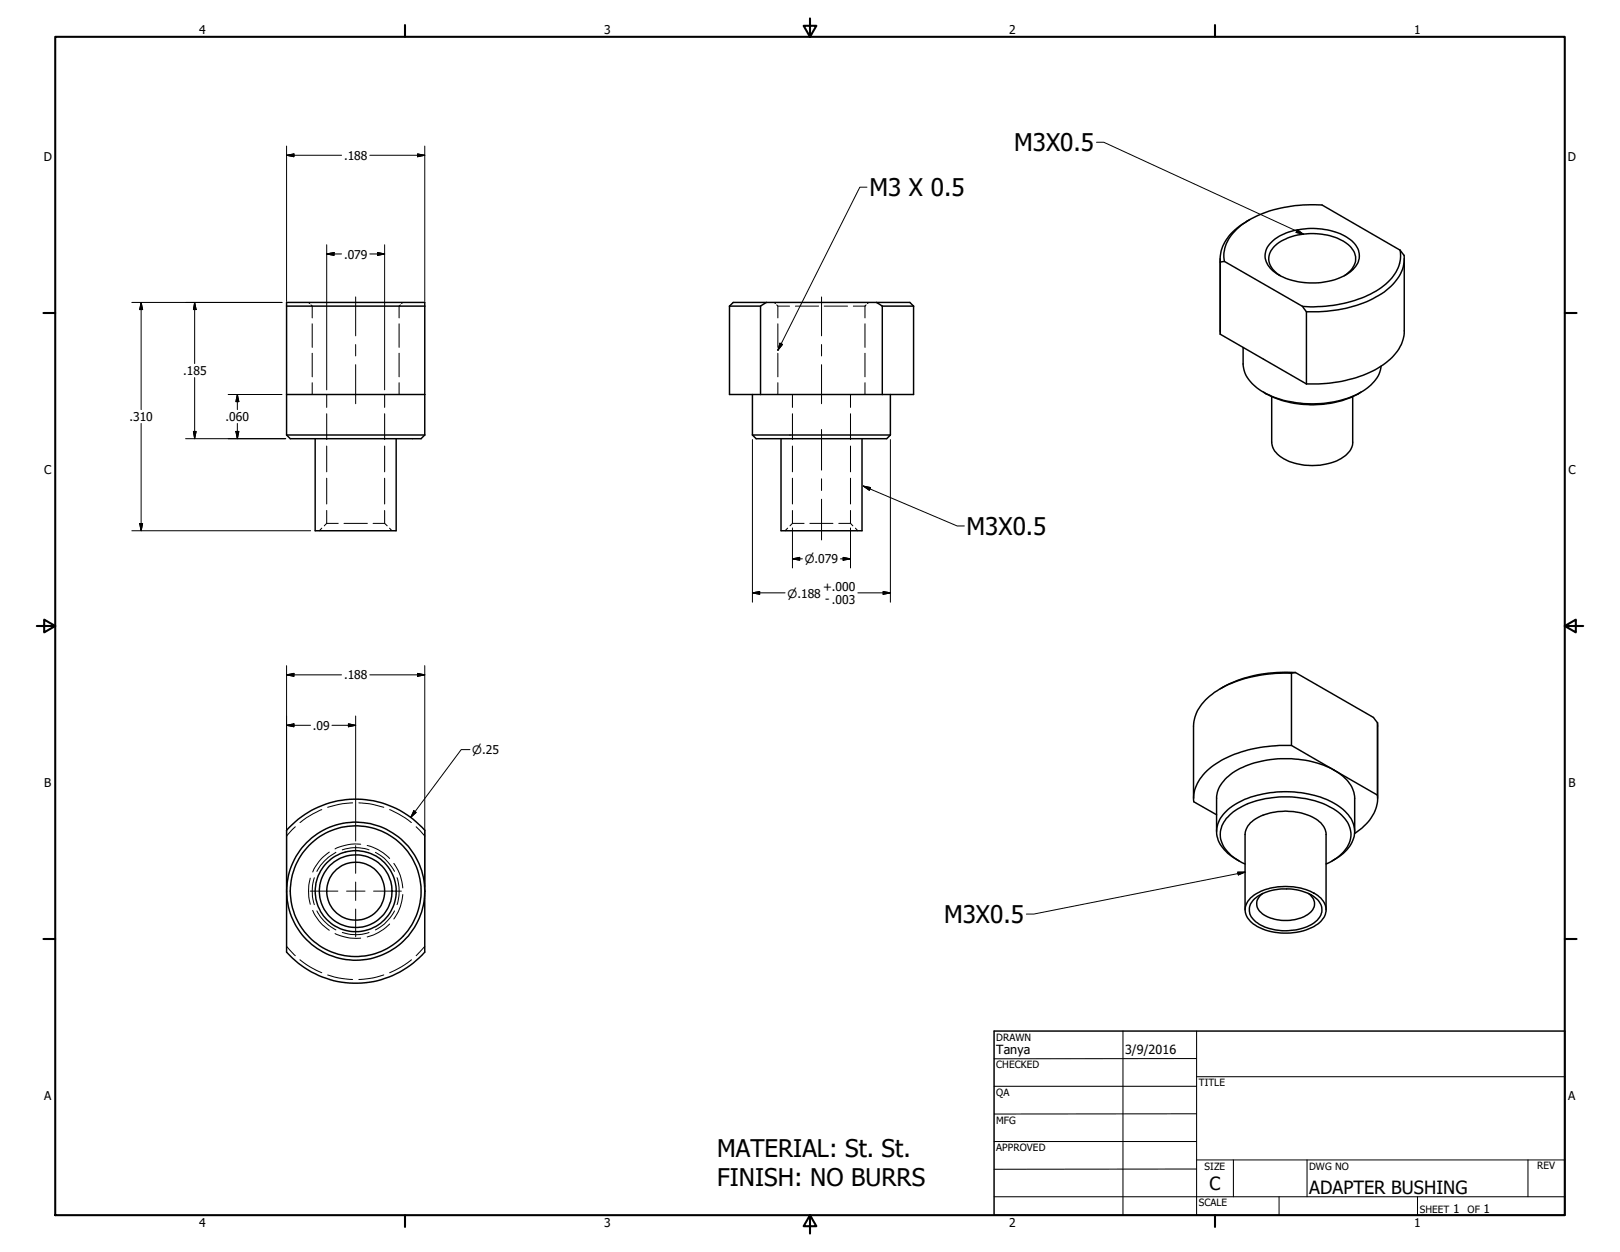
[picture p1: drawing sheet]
<svg xmlns="http://www.w3.org/2000/svg" width="279mm" height="216mm" viewBox="0 0 279 216" stroke-linecap="round" stroke-linejoin="round" font-family="sans-serif">
<g fill="none" stroke="#000" stroke-width=".25">
<path d="M215.5 37.9a9.2 9.2 0 0 0-4.9 5.4l-.1 1.9 .7-.1M49.4 52.8h23.9M73.3 52.8v-.6h-23.9v15.8M73.3 52.8v22.2M125.8 52.8h5.4M125.8 52.8v15.2h5.4M131.2 52.8v15.2M132.2 52.2l-1 .6M132.2 52.2h19M132.2 52.2h-5.8l-.6 .6M151.2 52.2l1 .6M151.2 52.2h5.7l.7 .6"/>
<path d="M152.2 52.8h5.4M152.2 52.8v15.2M157.6 52.8v15.2h-5.4M210.4 57.1l.1 .5M210.4 44.6l.1 13M210.5 57.6l14.8 8.6M211.2 45.1l13.4 7.7M214.4 59.9v2.9a6.1 6.1 0 0 0 3.6 4.9 18.6 18.6 0 0 0 17-.2 6.1 6.1 0 0 0 3.2-4.4M219.2 41.9a10 10 0 0 1 7.3-2.5 9.8 9.8 0 0 1 7.2 2.7 3.1 3.1 0 0 1-.6 4.6 12.1 12.1 0 0 1-10.1 1.7 6.2 6.2 0 0 1-4.7-3.5 3.1 3.1 0 0 1 .9-3zM220.8 47.5a3.3 3.3 0 0 1-1.8-3.8 5.6 5.6 0 0 1 3.9-2.9 11.2 11.2 0 0 1 9.7 1.4 2.95 2.95 0 0 1-.2 4.9l-.5 .4M224.6 52.8l.7 1M225.3 53.8v12.4"/>
<path d="M241.5 43.1l.7 .9a6.8 6.8 0 0 1-3.1 6 21.8 21.8 0 0 1-13.8 3.8M241.5 43.1l-13.5-7.8a21.6 21.6 0 0 0-14 3.6 6.5 6.5 0 0 0-2.8 6.2M241.5 43.1a6.6 6.6 0 0 1-3.3 6.5 21.7 21.7 0 0 1-13.6 3.2M242.2 44.6v12.5a7.3 7.3 0 0 1-3.6 5.8 22.9 22.9 0 0 1-13.3 3.3M49.4 68v7M49.4 75h23.9M49.4 68h23.9M49.4 75l.7 .6h22.5l.7-.6M54.4 75.6v15.9h13.9v-15.9M129.8 68v7M129.8 75h23.8M129.8 75l.6 .6h22.5l.7-.6"/>
<path d="M131.2 68h21M134.7 75.6v15.9h14v-15.9M153.6 68v7M217.9 67.6a17.6 17.6 0 0 0 15.1 .9l1.7-.9M219.3 68.4v7.8a4 4 0 0 0 2.8 3.3 10.9 10.9 0 0 0 9.5-.6 3.2 3.2 0 0 0 1.7-2.7v-7.8M222.7 116.1a22.7 22.7 0 0 0-13.3 3.3 7.5 7.5 0 0 0-3.6 5.8v12.5M222.7 116.1v12.4M223.4 116l13.5 7.7 .7 .9M223.4 116a22.6 22.6 0 0 0-12.9 2.8M223.4 116l-.7 .1M222.7 128.5a22 22 0 0 0-13.8 3.7 6.9 6.9 0 0 0-3 6.1l3.9 2.2M222.7 128.5l14.9 8.6a6.8 6.8 0 0 1-3.1 6l-.9 .6"/>
<path d="M237.6 124.6v.6M237.6 124.6v13.1M49.9 142.7a15.9 15.9 0 0 1 23.4 .5v21a15.9 15.9 0 0 1-23.9 0v-21zM209.8 143.4v-5.7a5.7 5.7 0 0 1 2.8-4.5 18.4 18.4 0 0 1 17.9-.1 5.9 5.9 0 0 1 3.1 4.6v5.7M213.7 148.5a6.8 6.8 0 0 1-3.9-4.6 5.2 5.2 0 0 1 2.7-4.9 16.9 16.9 0 0 1 10.1-2.5 14.3 14.3 0 0 1 9.7 3.7 4.4 4.4 0 0 1-.3 6.6l-1 .9-1.3 .8M214.7 149a6.6 6.6 0 0 1-4.2-4.6 5.2 5.2 0 0 1 3-4.9 17.5 17.5 0 0 1 16.5 0 5.5 5.5 0 0 1 3 4.6 6.1 6.1 0 0 1-3.8 4.7l-.5 .2M214.7 156.9v-13a4 4 0 0 1 2.8-3.2 10.4 10.4 0 0 1 10.3 1.2 3 3 0 0 1 .9 2v13M215.7 154.9a10.1 10.1 0 0 1 9.1-1.6 4.9 4.9 0 0 1 3.8 3.1 3.2 3.2 0 0 1-1.9 3.3 10.6 10.6 0 0 1-10.8-.6 2.72 2.72 0 0 1-.2-4.2zM216.4 155a9.3 9.3 0 0 1 10.6-.1 2.48 2.48 0 0 1-.3 4.2 9.4 9.4 0 0 1-10.1-.1 2.47 2.47 0 0 1-.2-4zM217.8 154.1a2.07 2.07 0 0 0-1.1 1.9 2.07 2.07 0 0 0 1.3 1.8 7.4 7.4 0 0 0 7.9-.4 1.98 1.98 0 0 0-.2-3.3M171.4 177.8h98.5v31.7h-98.5z"/>
<circle cx="61.3" cy="153.7" r="11.3"/>
<circle cx="61.3" cy="153.7" r="7"/>
<circle cx="61.3" cy="153.7" r="6.3"/>
<circle cx="61.3" cy="153.7" r="5"/>
<circle cx="61.4" cy="153.7" r="11.9"/>
</g>
<g fill="none" stroke="#000" stroke-width=".18">
<path d="M53.2 52.2l.2 .1M53.6 52.6l.2 .2v2M53.8 55.8v4.1M68.8 55.8v4.1M69.1 52.6l-.3 .2v2M69.5 52.2l-.2 .1M133.5 52.2l.3 .1M134 52.6a1.15 1.15 0 0 0 1.1 .2h1.1M134.2 52.8v2M134.2 55.8v4.1M137.2 52.8h4M142.2 52.8h4"/>
<path d="M147.2 52.8h2M149.2 52.8v2M149.2 55.8v4.1M149.4 52.6l-.2 .2M149.8 52.2l-.2 .1M53.8 60.9v4.1M53.8 66v2M56.3 68v2.3M56.3 71.4v4.4M56.3 76.9v4.5M66.3 68v2.3M66.3 71.4v4.4"/>
<path d="M66.3 76.9v4.5M68.8 60.9v4.1M68.8 66v2M134.2 60.9v4.1M134.2 66v2M136.7 68v2.3M136.7 71.4v4.4M136.7 76.9v4.5M146.7 68v2.3M146.7 71.4v4.4M146.7 76.9v4.5M149.2 60.9v4.1"/>
<path d="M149.2 66v2M55.5 91.1l-.4 .4M56.3 90.3h2M56.3 90.3l-.4 .4M56.3 82.5v4.4M56.3 88v2.3M59.3 90.3h4.1M64.3 90.3h2l.5 .4M66.3 82.5v4.4M66.3 88v2.3M67.2 91.1l.4 .4M135.8 91.1l-.4 .4"/>
<path d="M136.7 90.3h2M136.7 90.3l-.5 .4M136.7 82.5v4.4M136.7 88v2.3M139.7 90.3h4M144.7 90.3h2l.4 .4M146.7 82.5v4.4M146.7 88v2.3M147.5 91.1l.5 .4M55.5 139.6a16.8 16.8 0 0 0-3.8 2.2M60.8 138.5l-1.8 .1-2.5 .6M61.9 138.5l1.8 .1 2.5 .6"/>
<path d="M67.2 139.6a17.3 17.3 0 0 1 3.8 2.2M50.9 142.6l-1.5 1.6M53.5 151.4a8.7 8.7 0 0 0 0 4.5M53.9 157a7.7 7.7 0 0 0 2.9 3.4M54.2 151.4a7.6 7.6 0 0 0 0 4.6M54.7 157.1a7.6 7.6 0 0 0 3.2 3.3M56.8 146.9a7.7 7.7 0 0 0-2.9 3.5M57.9 147a8.2 8.2 0 0 0-3.2 3.3M59 146.6a7 7 0 0 1 4.6 0M62.2 145.6a8.2 8.2 0 0 0-4.4 .8M63.3 145.8a8 8 0 0 1 3.9 2.2M64.7 147a8 8 0 0 1 3.3 3.3"/>
<path d="M67.2 159.3a8.2 8.2 0 0 1-3.9 2.3M67.9 148.9a7.9 7.9 0 0 1 1.6 4.2M68 157.1a7.7 7.7 0 0 1-3.3 3.3M68.5 151.4a7.6 7.6 0 0 1 0 4.6M69.5 154.3a7.9 7.9 0 0 1-1.6 4.2M71.8 142.6l1.5 1.6M49.4 163.2l1.5 1.6M51.7 165.5a14.2 14.2 0 0 0 3.8 2.2M56.5 168.1l1.9 .5 2.4 .3M57.8 161a8.4 8.4 0 0 0 4.4 .8M59 160.8a7.4 7.4 0 0 0 4.6 0M66.2 168.1l-1.9 .5-2.4 .3"/>
<path d="M71 165.5a14.5 14.5 0 0 1-3.8 2.2M73.3 163.2l-1.5 1.6M193.7 177.8v31.7M206.4 177.8v31.7M171.4 187.3h35M171.4 196.8h35M206.4 185.7h63.5M206.4 182.5l-35 .1M206.4 192.1h-35M171.4 206.4h98.5M206.4 201.6h-35M206.4 200h63.5"/>
<path d="M212.7 200v6.4M220.6 206.4v3.1M225.4 200v6.4M244.5 206.4v3.1M263.5 200v6.4"/>
</g>
<g fill="none" stroke="#000" stroke-width=".36">
<path d="M9.5 6.3h260.4v203.2h-260.4zM69.8 4.3v2M139.7 3.2v3.1l-1.1-1.9h2.2l-1.1 1.9M209.5 4.3v2M7.5 54h2M269.9 54h2M6.3 107.9h3.2l-1.9-1.1v2.3l1.9-1.2M269.9 107.9l1.9 1.2v-2.3l-1.9 1.1h3.1M7.5 161.9h2M269.9 161.9h2M69.8 209.5v2.1M139.7 209.5l1.1 2h-2.2l1.1-2v3.2"/>
<path d="M209.5 209.5v2.1"/>
</g>
<g fill="none" stroke="#000" stroke-width=".17">
<path d="M49.4 26.8l1.3-.3v.5zM49.4 26.8h9.5M49.4 25.2v26.8M63.8 26.8h9.5M72 26.5l1.3 .3-1.3 .2zM73.3 25.2v26.8M149.5 32.3h-1.2l-14.1 28.1M189.1 24.5h1.3l34.4 15.9M223.8 39.6l1 .8-1.3-.3zM22.7 52.2h25.9M24.3 52.2v18.4M24.3 52.2l.3 1.2h-.5z"/>
<path d="M33.6 52.2l.2 1.2h-.4zM33.6 52.2v10.5M56.3 42.2v25M56.3 43.8l1.3-.3v.5zM56.3 43.8h2.6M61.3 51.2v6.7M61.3 59.4v2M63.8 43.8h2.5M65.1 43.5l1.2 .3-1.2 .2zM66.3 42.2v25M134.5 59.2l.5 .2-.8 1zM141.7 51.2v6.7"/>
<path d="M141.7 59.4v2M24.3 73v18.5M32 75.6h17.3M33.4 74.4h.4l-.2 1.2zM33.6 65.1v10.5M39.3 68h9.3M40.7 74.4h.5l-.3 1.2zM40.9 68v2.6M40.9 73v2.6M40.9 68l.3 1.3h-.5zM61.3 62.9v6.7M129.8 75.8v28"/>
<path d="M141.7 62.9v6.7M141.7 74.1v7M153.6 75.8v28M22.7 91.5h30.9M24.1 90.3h.5l-.3 1.2zM136.7 96.4l1.2-.3v.5zM136.7 96.4h1.7M136.7 91v6.9M141.7 82.6v2M141.7 86.1v7M144.9 96.4h1.8M145.4 96.1l1.3 .3-1.3 .2z"/>
<path d="M146.7 91v6.9M148.9 83.8l1.2 .3-.2 .5zM148.9 83.8l16.2 6.9h1.2M49.4 116.4l1.3-.3v.5zM49.4 116.4h9.5M49.4 114.8v38.1M63.8 116.4h9.5M72 116.1l1.3 .3-1.3 .2zM73.3 114.8v38.1M129.8 102.2l1.2-.2v.5zM129.8 102.2h5.6M152.3 102l1.3 .2-1.3 .3z"/>
<path d="M153.6 102.2h-5.6M49.4 125.1l1.3-.3v.5zM49.4 125.1h4.2M57.3 125.1h4M60.1 124.8l1.2 .3-1.2 .2zM61.3 123.5v21.5M71.4 139.8l.4 .3-1 .8zM81 129.3h-1.5l-8.7 11.6M53.5 153.7h4.8M59.8 153.7h3.1M61.3 145.8v4.8M61.3 152.1v3.2"/>
<path d="M61.3 156.8v4.7M64.4 153.7h4.8M213.5 150.4h1.2l-1.1 .5zM214.7 150.4l-36.4 7.2h-1.3"/>
</g>
<g fill="#000" stroke="#000" stroke-width=".17">
<path d="M49.4 26.8l1.3-.3v.5zM72 26.5l1.3 .3-1.3 .2zM24.3 52.2l.3 1.2h-.5zM33.6 52.2l.2 1.2h-.4zM56.3 43.8l1.3-.3v.5zM65.1 43.5l1.2 .3-1.2 .2zM134.5 59.2l.5 .2-.8 1zM223.8 39.6l1 .8-1.3-.3zM33.4 74.4h.4l-.2 1.2zM40.7 74.4h.5l-.3 1.2zM40.9 68l.3 1.3h-.5zM24.1 90.3h.5l-.3 1.2z"/>
<path d="M136.7 96.4l1.2-.3v.5zM145.4 96.1l1.3 .3-1.3 .2zM148.9 83.8l1.2 .3-.2 .5zM49.4 116.4l1.3-.3v.5zM72 116.1l1.3 .3-1.3 .2zM129.8 102.2l1.2-.2v.5zM152.3 102l1.3 .2-1.3 .3zM49.4 125.1l1.3-.3v.5zM60.1 124.8l1.2 .3-1.2 .2zM71.4 139.8l.4 .3-1 .8zM213.5 150.4h1.2l-1.1 .5z"/>
</g>
<g font-size="4.2">
<text x="174.9" y="26.1">M3X0.5</text>
<text x="149.9" y="33.8">M3 X 0.5</text>
<text x="166.7" y="92.2">M3X0.5</text>
<text x="162.8" y="159.2">M3X0.5</text>
<text x="123.7" y="199.5">MATERIAL: St. St.</text>
<text x="123.7" y="204.5">FINISH: NO BURRS</text>
</g>
<g font-size="3.1">
<text x="208.6" y="205.3">C</text>
<text x="225.8" y="206">ADAPTER BUSHING</text>
</g>
<g font-size="2.2">
<text x="171.8" y="181.7">Tanya</text>
<text x="194.1" y="181.8">3/9/2016</text>
</g>
<g font-size="2.1">
<text x="34.4" y="5.9">4</text>
<text x="104.2" y="5.9">3</text>
<text x="174" y="5.9">2</text>
<text x="243.9" y="5.9">1</text>
<text x="7.6" y="27.8">D</text>
<text x="59.3" y="27.6">.188</text>
<text x="270.4" y="27.8">D</text>
<text x="59.3" y="44.6">.079</text>
<text x="31.6" y="64.7">.185</text>
<text x="22.3" y="72.6">.310</text>
<text x="38.9" y="72.6">.060</text>
<text x="7.6" y="81.7">C</text>
<text x="270.5" y="81.7">C</text>
<text x="141.9" y="101.9">+.000</text>
<text x="142.3" y="104">- .003</text>
<text x="59.3" y="117.1">.188</text>
<text x="54" y="125.8">.09</text>
<text x="7.6" y="135.7">B</text>
<text x="270.5" y="135.7">B</text>
<text x="7.6" y="189.7">A</text>
<text x="270.5" y="189.7">A</text>
<text x="250.6" y="209.1">1</text>
<text x="255.9" y="209.1">1</text>
<text x="34.4" y="211.6">4</text>
<text x="104.2" y="211.6">3</text>
<text x="174" y="211.6">2</text>
<text x="243.9" y="211.6">1</text>
</g>
<g font-size="2">
<text x="138.8" y="97.1">⌀.079</text>
<text x="135.8" y="103">⌀.188</text>
<text x="81.4" y="130">⌀.25</text>
</g>
<g font-size="1.7">
<text x="171.8" y="179.5">DRAWN</text>
<text x="171.8" y="184.2">CHECKED</text>
<text x="171.8" y="189">QA</text>
<text x="206.7" y="187.3">TITLE</text>
<text x="171.8" y="193.8">MFG</text>
<text x="171.8" y="198.5">APPROVED</text>
<text x="207.8" y="201.7">SIZE</text>
<text x="225.8" y="201.7">DWG NO</text>
<text x="265.1" y="201.7">REV</text>
<text x="206.8" y="208">SCALE</text>
<text x="244.9" y="209.1">SHEET</text>
<text x="253.1" y="209.1">OF</text>
</g>
</svg>
